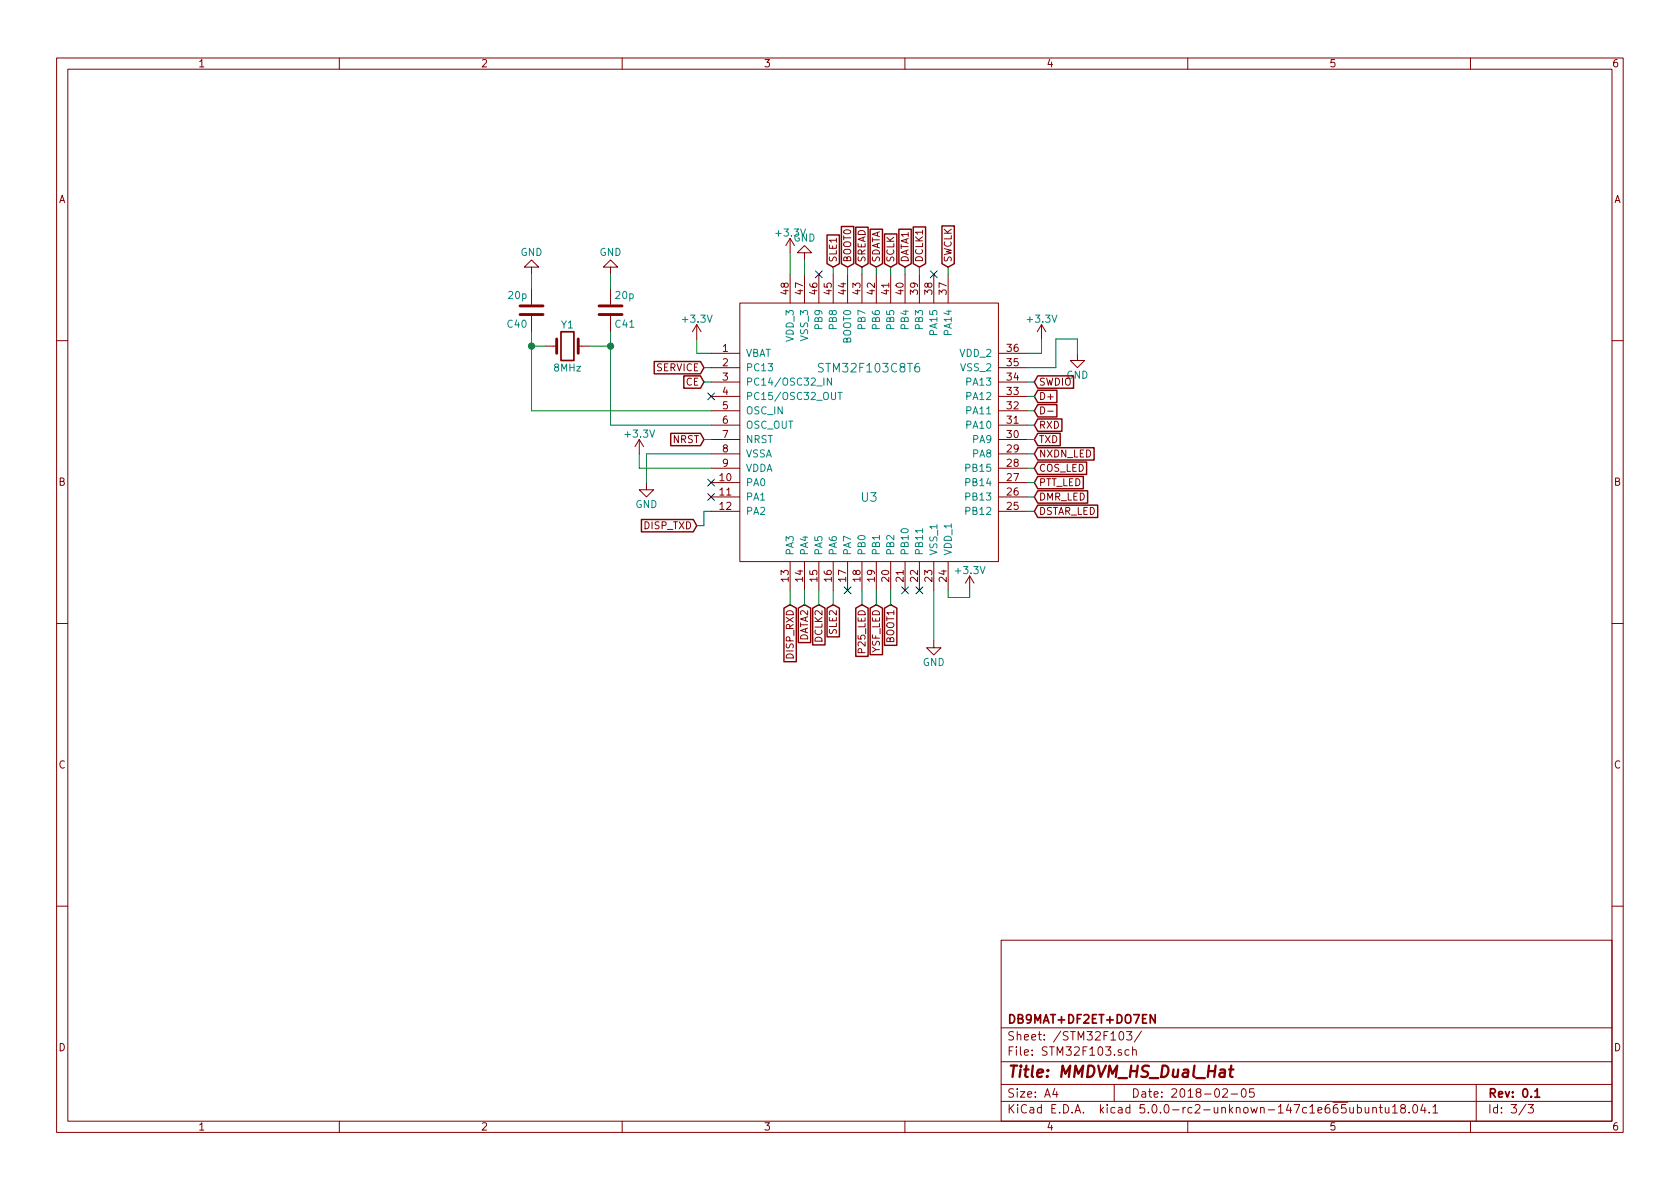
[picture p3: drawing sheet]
EESchema Schematic File Version 4
LIBS:mmdvm_hs_dual_hat-cache
EELAYER 26 0
EELAYER END
$Descr A4 11693 8268
encoding utf-8
Sheet 3 3
Title "MMDVM_HS_Dual_Hat"
Date "2018-02-05"
Rev "0.1"
Comp "DB9MAT+DF2ET+DO7EN"
Comment1 ""
Comment2 ""
Comment3 ""
Comment4 ""
$EndDescr
$Comp
L mmdvm_hs_dual_hat-rescue:Crystal-device-mmdvm_hs_dual_hat-rescue Y1
U 1 1
P 3950 2400
F 0 "Y1" H 3950 2550 50  0000 C CNN
F 1 "8MHz" H 3950 2250 50  0000 C CNN
F 2 "Crystals:Crystal_SMD_Abracon_ABM3-2pin_5.0x3.2mm" H 3950 2400 50  0001 C CNN
F 3 "http://www.mouser.com/ds/2/3/abm3-47699.pdf" H 3950 2400 50  0001 C CNN
F 4 "ABRACON" H -2750 100 50  0001 C CNN "MFR"
F 5 "ABM3-8.000MHz-D2Y-T" H -2750 100 50  0001 C CNN "MPN"
F 6 "Mouser" H -2750 100 50  0001 C CNN "SPR"
F 7 "815-ABM3-8-D2Y-T" H -2750 100 50  0001 C CNN "SPN"
F 8 "" H -2750 100 50  0001 C CNN "SPURL"
	1    3950 2400
	1    0    0    -1  
$EndComp
$Comp
L mmdvm_hs_dual_hat-rescue:C-device-mmdvm_hs_dual_hat-rescue C40
U 1 1
P 3700 2150
F 0 "C40" H 3725 2250 50  0000 L CNN
F 1 "20p" H 3725 2050 50  0000 L CNN
F 2 "Capacitors_SMD:C_0402" H 3738 2000 50  0001 C CNN
F 3 "http://www.mouser.com/ds/2/281/c02e-2905.pdf" H 3700 2150 50  0001 C CNN
F 4 "Murata Electronics" H -2750 -400 50  0001 C CNN "MFR"
F 5 "GJM1555C1H200FB01D" H -2750 -400 50  0001 C CNN "MPN"
F 6 "Mouser" H -2750 -400 50  0001 C CNN "SPR"
F 7 "81-GJM1555C1H200FB1D" H -2750 -400 50  0001 C CNN "SPN"
F 8 "" H -2750 -400 50  0001 C CNN "SPURL"
	1    3700 2150
	-1   0    0    1   
$EndComp
$Comp
L mmdvm_hs_dual_hat-rescue:C-device-mmdvm_hs_dual_hat-rescue C41
U 1 1
P 4250 2150
F 0 "C41" H 4275 2250 50  0000 L CNN
F 1 "20p" H 4275 2050 50  0000 L CNN
F 2 "Capacitors_SMD:C_0402" H 4288 2000 50  0001 C CNN
F 3 "http://www.mouser.com/ds/2/281/c02e-2905.pdf" H 4250 2150 50  0001 C CNN
F 4 "Murata Electronics" H -2700 -400 50  0001 C CNN "MFR"
F 5 "GJM1555C1H200FB01D" H -2700 -400 50  0001 C CNN "MPN"
F 6 "Mouser" H -2700 -400 50  0001 C CNN "SPR"
F 7 "81-GJM1555C1H200FB1D" H -2700 -400 50  0001 C CNN "SPN"
F 8 "" H -2700 -400 50  0001 C CNN "SPURL"
	1    4250 2150
	1    0    0    1   
$EndComp
$Comp
L power:GND #PWR064
U 1 1
P 3700 1900
F 0 "#PWR064" H 3700 1650 50  0001 C CNN
F 1 "GND" H 3700 1750 50  0000 C CNN
F 2 "" H 3700 1900 50  0000 C CNN
F 3 "" H 3700 1900 50  0000 C CNN
	1    3700 1900
	-1   0    0    1   
$EndComp
$Comp
L power:GND #PWR065
U 1 1
P 4250 1900
F 0 "#PWR065" H 4250 1650 50  0001 C CNN
F 1 "GND" H 4250 1750 50  0000 C CNN
F 2 "" H 4250 1900 50  0000 C CNN
F 3 "" H 4250 1900 50  0000 C CNN
	1    4250 1900
	-1   0    0    1   
$EndComp
$Comp
L power:GND #PWR066
U 1 1
P 4500 3350
F 0 "#PWR066" H 4500 3100 50  0001 C CNN
F 1 "GND" H 4500 3200 50  0000 C CNN
F 2 "" H 4500 3350 50  0000 C CNN
F 3 "" H 4500 3350 50  0000 C CNN
	1    4500 3350
	1    0    0    -1  
$EndComp
$Comp
L power:GND #PWR067
U 1 1
P 7500 2450
F 0 "#PWR067" H 7500 2200 50  0001 C CNN
F 1 "GND" H 7500 2300 50  0000 C CNN
F 2 "" H 7500 2450 50  0000 C CNN
F 3 "" H 7500 2450 50  0000 C CNN
	1    7500 2450
	1    0    0    -1  
$EndComp
$Comp
L power:GND #PWR068
U 1 1
P 6500 4450
F 0 "#PWR068" H 6500 4200 50  0001 C CNN
F 1 "GND" H 6500 4300 50  0000 C CNN
F 2 "" H 6500 4450 50  0000 C CNN
F 3 "" H 6500 4450 50  0000 C CNN
	1    6500 4450
	1    0    0    -1  
$EndComp
$Comp
L power:GND #PWR070
U 1 1
P 5600 1800
F 0 "#PWR070" H 5600 1550 50  0001 C CNN
F 1 "GND" H 5600 1650 50  0000 C CNN
F 2 "" H 5600 1800 50  0000 C CNN
F 3 "" H 5600 1800 50  0000 C CNN
	1    5600 1800
	-1   0    0    1   
$EndComp
$Comp
L power:+3.3V #PWR071
U 1 1
P 5500 1750
F 0 "#PWR071" H 5500 1600 50  0001 C CNN
F 1 "+3.3V" H 5500 1890 50  0000 C CNN
F 2 "" H 5500 1750 50  0000 C CNN
F 3 "" H 5500 1750 50  0000 C CNN
	1    5500 1750
	1    0    0    -1  
$EndComp
$Comp
L power:+3.3V #PWR072
U 1 1
P 4850 2350
F 0 "#PWR072" H 4850 2200 50  0001 C CNN
F 1 "+3.3V" H 4850 2490 50  0000 C CNN
F 2 "" H 4850 2350 50  0000 C CNN
F 3 "" H 4850 2350 50  0000 C CNN
	1    4850 2350
	1    0    0    -1  
$EndComp
$Comp
L power:+3.3V #PWR073
U 1 1
P 4450 3150
F 0 "#PWR073" H 4450 3000 50  0001 C CNN
F 1 "+3.3V" H 4450 3290 50  0000 C CNN
F 2 "" H 4450 3150 50  0000 C CNN
F 3 "" H 4450 3150 50  0000 C CNN
	1    4450 3150
	1    0    0    -1  
$EndComp
$Comp
L power:+3.3V #PWR076
U 1 1
P 7250 2350
F 0 "#PWR076" H 7250 2200 50  0001 C CNN
F 1 "+3.3V" H 7250 2490 50  0000 C CNN
F 2 "" H 7250 2350 50  0000 C CNN
F 3 "" H 7250 2350 50  0000 C CNN
	1    7250 2350
	1    0    0    -1  
$EndComp
$Comp
L power:+3.3V #PWR077
U 1 1
P 6750 4100
F 0 "#PWR077" H 6750 3950 50  0001 C CNN
F 1 "+3.3V" H 6750 4240 50  0000 C CNN
F 2 "" H 6750 4100 50  0000 C CNN
F 3 "" H 6750 4100 50  0000 C CNN
	1    6750 4100
	1    0    0    -1  
$EndComp
$Comp
L stm32f103c8t6:STM32F103C8T6 U3
U 1 1
P 6050 3000
F 0 "U3" H 6050 2550 60  0000 C CNN
F 1 "STM32F103C8T6" H 6050 3450 60  0000 C CNN
F 2 "Housings_QFP:LQFP-48_7x7mm_Pitch0.5mm" H 6050 2550 60  0001 C CNN
F 3 "http://www.mouser.com/ds/2/389/stm32f103c8-956229.pdf" H 6050 2550 60  0001 C CNN
F 4 "STMicroelectronics" H -2750 850 50  0001 C CNN "MFR"
F 5 "STM32F103C8T6" H -2750 850 50  0001 C CNN "MPN"
F 6 "Mouser" H -2750 850 50  0001 C CNN "SPR"
F 7 "511-STM32F103C8T6" H -2750 850 50  0001 C CNN "SPN"
F 8 "" H -2750 850 50  0001 C CNN "SPURL"
	1    6050 3000
	1    0    0    -1  
$EndComp
Text GLabel 4900 3050 0    49   Input ~ 0
NRST
Text GLabel 5900 1850 1    49   Input ~ 0
BOOT0
Text GLabel 7200 2650 2    49   Input ~ 0
SWDIO
Text GLabel 6600 1850 1    49   Input ~ 0
SWCLK
Text GLabel 7200 2950 2    49   Input ~ 0
RXD
Text GLabel 7200 3050 2    49   Input ~ 0
TXD
Text GLabel 4850 3650 0    49   Input ~ 0
DISP_TXD
Text GLabel 5500 4200 3    49   Input ~ 0
DISP_RXD
Text GLabel 7200 3250 2    49   Input ~ 0
COS_LED
Text GLabel 7200 3350 2    49   Input ~ 0
PTT_LED
Text GLabel 6000 4200 3    49   Input ~ 0
P25_LED
Text GLabel 6100 4200 3    49   Input ~ 0
YSF_LED
Text GLabel 7200 3450 2    49   Input ~ 0
DMR_LED
Text GLabel 7200 3550 2    49   Input ~ 0
DSTAR_LED
Text GLabel 5800 1850 1    49   Input ~ 0
SLE1
Text GLabel 6000 1850 1    49   Input ~ 0
SREAD
Text GLabel 6300 1850 1    49   Input ~ 0
DATA1
Text GLabel 6400 1850 1    49   Input ~ 0
DCLK1
Text GLabel 6100 1850 1    49   Input ~ 0
SDATA
Text GLabel 6200 1850 1    49   Input ~ 0
SCLK
Text GLabel 4900 2650 0    49   Input ~ 0
CE
Text GLabel 4900 2550 0    49   Input ~ 0
SERVICE
Text GLabel 5800 4200 3    49   Input ~ 0
SLE2
Text GLabel 5600 4200 3    49   Input ~ 0
DATA2
Text GLabel 5700 4200 3    49   Input ~ 0
DCLK2
Text GLabel 7200 2850 2    49   Input ~ 0
D-
Text GLabel 7200 2750 2    49   Input ~ 0
D+
Text GLabel 6200 4200 3    49   Input ~ 0
BOOT1
Text GLabel 7200 3150 2    49   Input ~ 0
NXDN_LED
Wire Wire Line
	3700 2850 4950 2850
Wire Wire Line
	4450 3250 4950 3250
Wire Wire Line
	4450 3250 4450 3150
Wire Wire Line
	4500 3150 4950 3150
Wire Wire Line
	4500 3150 4500 3350
Wire Wire Line
	4900 3050 4950 3050
Wire Wire Line
	4850 2350 4850 2450
Wire Wire Line
	4850 2450 4950 2450
Wire Wire Line
	7150 2450 7250 2450
Wire Wire Line
	7250 2450 7250 2350
Wire Wire Line
	6500 4100 6500 4450
Wire Wire Line
	4950 3550 4900 3550
Wire Wire Line
	4900 3550 4900 3650
Wire Wire Line
	4900 3650 4850 3650
Wire Wire Line
	5500 4100 5500 4200
Wire Wire Line
	6000 4100 6000 4200
Wire Wire Line
	6100 4100 6100 4200
Wire Wire Line
	4900 2650 4950 2650
Wire Wire Line
	4950 2550 4900 2550
Wire Wire Line
	7150 3250 7200 3250
Wire Wire Line
	7150 3350 7200 3350
Wire Wire Line
	7150 3450 7200 3450
Wire Wire Line
	7150 3550 7200 3550
Wire Wire Line
	7150 3050 7200 3050
Wire Wire Line
	7150 2950 7200 2950
Wire Wire Line
	7150 2650 7200 2650
Wire Wire Line
	6600 1900 6600 1850
Wire Wire Line
	6400 1900 6400 1850
Wire Wire Line
	6300 1850 6300 1900
Wire Wire Line
	6200 1900 6200 1850
Wire Wire Line
	5900 1850 5900 1900
Wire Wire Line
	5600 1900 5600 1800
Wire Wire Line
	5600 4100 5600 4200
Wire Wire Line
	5700 4200 5700 4100
Wire Wire Line
	7150 2550 7350 2550
Wire Wire Line
	7350 2550 7350 2350
Wire Wire Line
	7350 2350 7500 2350
Wire Wire Line
	7150 2750 7200 2750
Wire Wire Line
	7150 2850 7200 2850
Wire Wire Line
	3700 2850 3700 2400
Wire Wire Line
	3800 2400 3700 2400
Wire Wire Line
	4250 2300 4250 2400
Wire Wire Line
	4250 2950 4950 2950
Wire Wire Line
	4100 2400 4250 2400
Wire Wire Line
	7500 2350 7500 2450
Wire Wire Line
	6200 4200 6200 4100
Wire Wire Line
	7150 3150 7200 3150
Wire Wire Line
	3700 2400 3700 2300
Wire Wire Line
	4250 2400 4250 2950
Wire Wire Line
	6100 1900 6100 1850
Wire Wire Line
	5500 1900 5500 1750
Wire Wire Line
	6000 1900 6000 1850
Wire Wire Line
	6600 4100 6600 4150
Wire Wire Line
	6600 4150 6750 4150
Wire Wire Line
	6750 4150 6750 4100
Wire Wire Line
	3700 2000 3700 1900
Wire Wire Line
	4250 2000 4250 1900
Wire Wire Line
	5800 4100 5800 4200
Wire Wire Line
	5800 1900 5800 1850
Connection ~ 3700 2400
Connection ~ 4250 2400
NoConn ~ 4950 3350
NoConn ~ 4950 3450
NoConn ~ 5900 4100
NoConn ~ 4950 2750
NoConn ~ 5700 1900
NoConn ~ 6300 4100
NoConn ~ 6400 4100
NoConn ~ 6500 1900
$EndSCHEMATC
